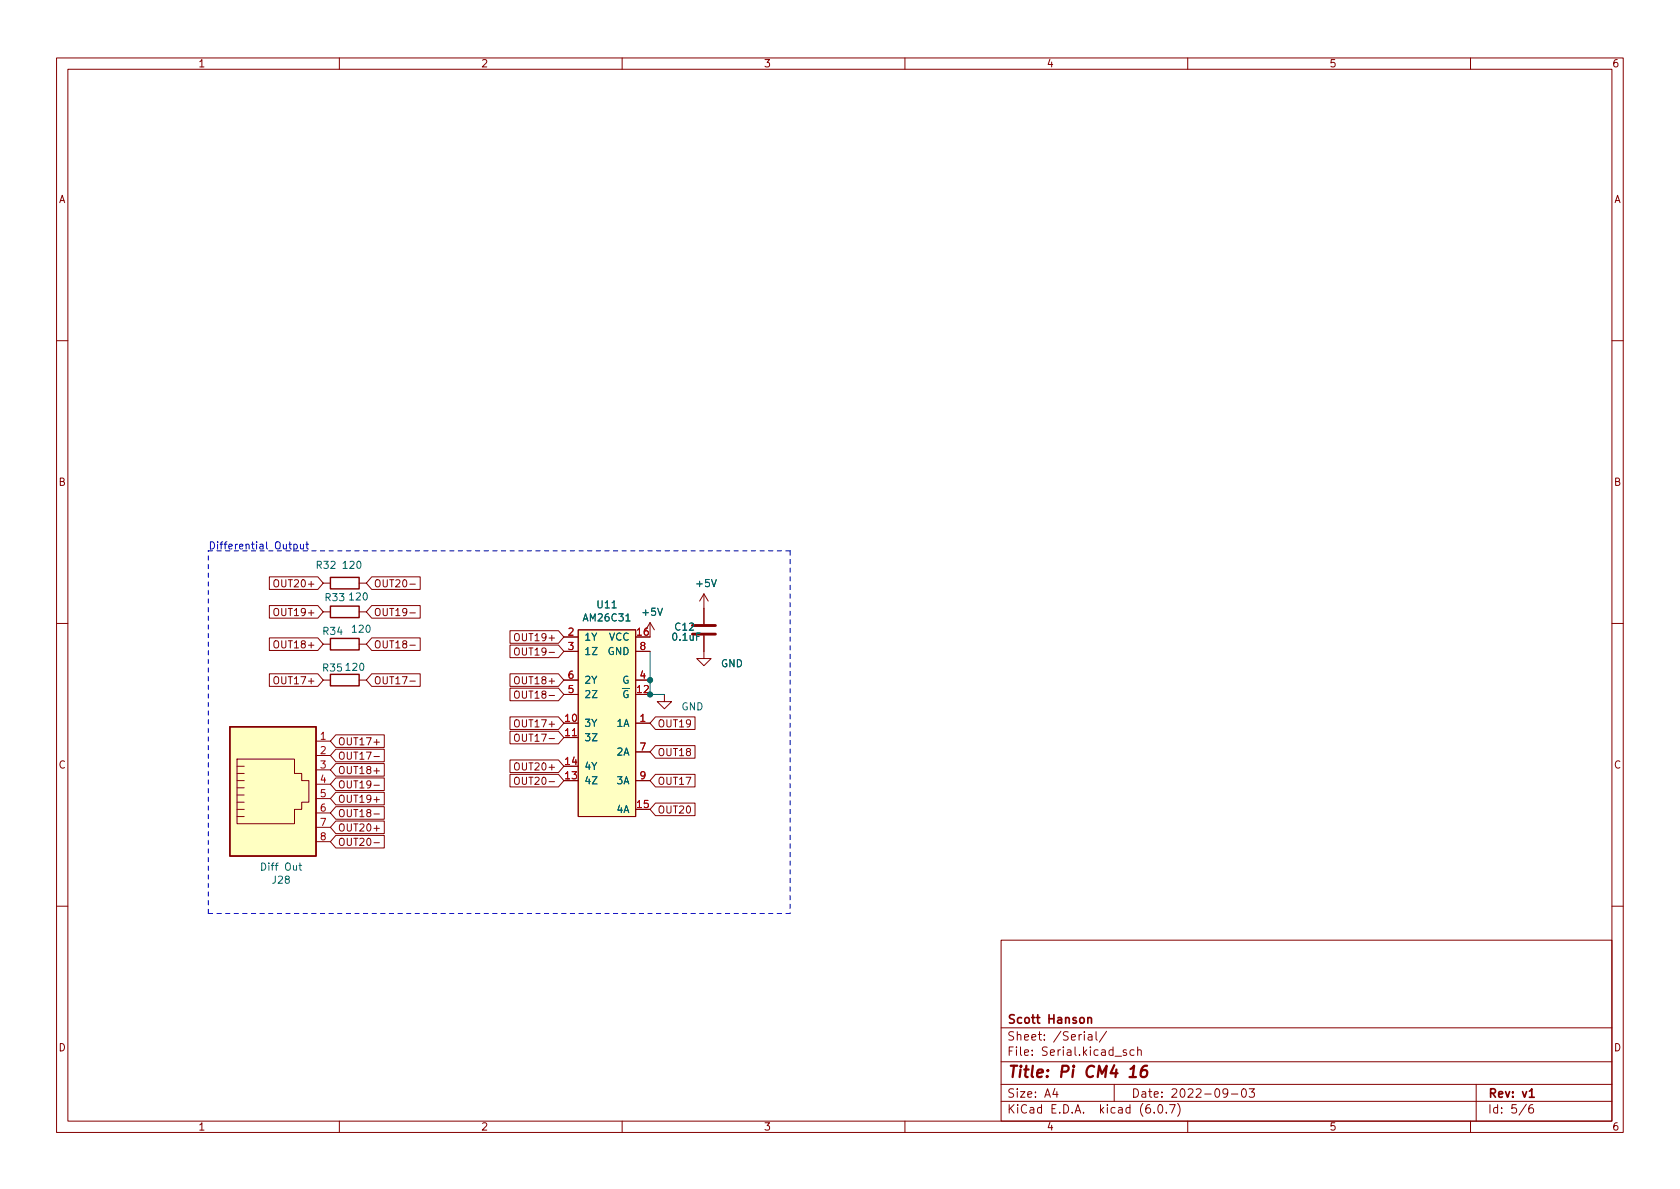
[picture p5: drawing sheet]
<svg xmlns="http://www.w3.org/2000/svg" width="297mm" height="210mm" viewBox="0 0 297 210" stroke-linecap="round" stroke-linejoin="round" font-family="sans-serif">
<g fill="none" stroke="#840000" stroke-width=".18">
<path d="M10 10.2h277v190.1h-277zM12 12.2h273v186.1h-273zM60 10.2v2M110 10.2v2M160 10.2v2M210 10.2v2M260 10.2v2M10 60.2h2M285 60.2h2M10 110.2h2M47.6 112.8h8.6l.9 1.1-.9 1.1h-8.6zM47.6 102h8.6l.9 1.1-.9 1.1h-8.6z"/>
<path d="M47.6 107.1h8.6l.9 1.1-.9 1.1h-8.6zM47.6 119.2h8.6l.9 1.1-.9 1.1h-8.6zM48.5 113.5l.2-.2a.43 .43 0 0 1 .6 .4v.5a.42 .42 0 0 1-.5 .4 .42 .42 0 0 1-.4-.4zM48.5 102.7l.2-.2a.43 .43 0 0 1 .6 .4v.5a.42 .42 0 0 1-.5 .4 .42 .42 0 0 1-.4-.4zM48.5 107.8l.2-.2a.43 .43 0 0 1 .6 .4v.4a.42 .42 0 0 1-.5 .5 .42 .42 0 0 1-.4-.5zM48.5 119.8l.2-.1a.43 .43 0 0 1 .6 .4v.4a.42 .42 0 0 1-.5 .4 .42 .42 0 0 1-.4-.4zM57.1 113.9h1.3M57.1 108.2h1.3M57.1 103.1h1.3M63.5 113.9h1.3M63.5 108.2h1.3M63.5 103.1h1.3"/>
<path d="M65.7 119.2h8.6v2.2h-8.6l-.9-1.1zM65.7 112.8h8.6v2.2h-8.6l-.9-1.1zM65.7 102h8.6v2.2h-8.6l-.9-1.1zM65.7 107.1h8.6v2.2h-8.6l-.9-1.1zM72.5 114.1h.9M72.5 103.3h.9M72.5 108.4h.9M90.2 114.1h8.5l1 1.1-1 1.1h-8.5zM90.2 119.2h8.5l1 1.1-1 1.1h-8.5zM90.2 111.5h8.5l1 1.1-1 1.2h-8.5zM91 114.8l.3-.2a.43 .43 0 0 1 .5 .4v.4a.42 .42 0 0 1-.4 .5 .42 .42 0 0 1-.4-.5zM91 119.8l.3-.1a.43 .43 0 0 1 .5 .4v.4a.42 .42 0 0 1-.4 .4 .42 .42 0 0 1-.4-.4z"/>
<path d="M91 112.2l.3-.2a.43 .43 0 0 1 .5 .5v.4a.42 .42 0 0 1-.4 .4 .42 .42 0 0 1-.4-.4zM99.7 112.6h2.5M99.7 115.2h2.5M102.2 111.4h10.2v33h-10.2zM112.4 115.2h2.5M114.9 110.1l-.7 1.3M114.9 110.1v2.5M114.9 110.1l.8 1.3M124.5 112.4v4.1h1.2l-1.2 1.2-1.3-1.2h1.3M124.5 105v5.4M124.5 105l-.8 1.3M124.5 105l.7 1.3"/>
<path d="M285 110.2h2M41.9 135.5h1.3M41.9 136.8h1.3M41.9 138h1.3M41.9 139.3h1.3M41.9 134.2h10.2v2.6h1.2v1.2h1.3v3.9h-1.3v1.2h-1.2v2.6h-10.2zM55.9 131.1h2.5M55.9 133.6h2.5M55.9 136.1h2.5M55.9 138.7h2.5M57.1 120.3h1.3M59.4 129.9h8.5v2.3h-8.5l-1-1.1z"/>
<path d="M59.4 132.5h8.5v2.2h-8.5l-1-1.1zM59.4 135h8.5v2.2h-8.5l-1-1.1zM59.4 137.6h8.5v2.2h-8.5l-1-1.1zM63.5 120.3h1.3M66.1 131.2h1M66.1 133.8h1M66.1 136.3h1M66.1 138.9h1M72.5 120.4h.9M90.2 134.4h8.5l1 1.1-1 1.1h-8.5zM90.2 136.9h8.5l1 1.1-1 1.2h-8.5zM90.2 129.3h8.5l1 1.1-1 1.1h-8.5z"/>
<path d="M90.2 126.8h8.5l1 1.1-1 1.1h-8.5zM90.2 121.7h8.5l1 1.1-1 1.1h-8.5zM91 135.1l.3-.2a.43 .43 0 0 1 .5 .4v.4a.42 .42 0 0 1-.4 .5 .42 .42 0 0 1-.4-.5zM91 137.6l.3-.2a.43 .43 0 0 1 .5 .5v.4a.42 .42 0 0 1-.4 .4 .42 .42 0 0 1-.4-.4zM91 130l.3-.2a.43 .43 0 0 1 .5 .4v.5a.42 .42 0 0 1-.4 .4 .42 .42 0 0 1-.4-.4zM91 127.5l.3-.2a.43 .43 0 0 1 .5 .4v.4a.42 .42 0 0 1-.4 .5 .42 .42 0 0 1-.4-.5zM91 122.4l.3-.2a.43 .43 0 0 1 .5 .4v.4a.42 .42 0 0 1-.4 .5 .42 .42 0 0 1-.4-.5zM99.7 120.3h2.5M99.7 130.4h2.5M99.7 122.8h2.5M112.4 120.3h2.5M112.4 127.9h2.5"/>
<path d="M112.4 133h2.5M112.4 138h2.5M115.9 131.9h7v2.2h-7l-1-1.1zM115.9 126.8h7v2.2h-7l-1-1.1zM115.9 136.9h7v2.3h-7l-1-1.2zM117.5 122.8v1.3h1.2l-1.2 1.2-1.3-1.2h1.3M41.9 140.6h1.3M41.9 141.9h1.3M41.9 143.1h1.3M41.9 144.4h1.3M55.9 141.2h2.5M55.9 143.8h2.5"/>
<path d="M55.9 146.3h2.5M55.9 148.8h2.5M59.4 142.6h8.5v2.3h-8.5l-1-1.1zM59.4 140.1h8.5v2.2h-8.5l-1-1.1zM59.4 147.7h8.5v2.2h-8.5l-1-1.1zM59.4 145.2h8.5v2.2h-8.5l-1-1.1zM66.1 143.9h1M66.1 141.4h1M66.1 149h1M66.1 146.5h1M115.9 142h7v2.2h-7l-1-1.1zM10 160.2h2"/>
<path d="M177 166.3h108v32h-108zM285 160.2h2M60 198.3v2M110 198.3v2M160 198.3v2M177 194.8h108M177 191.8h108M177 187.8h108M177 181.8h108M186.5 192.5l-.4 1h1M186.9 193v1M192.4 183h.6l.1 .9"/>
<path d="M193.1 183.3l-.5 .1a.29 .29 0 0 0-.2 .2 .29 .29 0 0 0 .2 .3h.5M193.8 182.4v1.3l.2 .2M195.6 182.4l-1.2 1.9M197 191.8v3M199.1 185.7l-.3-.1-.2 .2v.3l.5 .1v.4h-.5M200.5 185.7l-.4-.1-.3 .3v.4l.1 .3h.6M201.1 185.8l.3-.2 .3 .1 .1 .9M201.1 185.1v1.5M204.1 196.7v.1M204.9 195.4l.2-.1a.81 .81 0 0 1 .6 .7 .81 .81 0 0 1-.3 .8h-.2a.81 .81 0 0 1-.6-.6 .81 .81 0 0 1 .3-.8zM206.2 196.7v.1M206.8 195.3h1l-.7 1.5"/>
<path d="M208.2 195.1a1.72 1.72 0 0 1 0 2.3M210 198.3v2M217.1 193.2l-.3 .3h-.3l-.3-.3 .2-.6 .4-.1 .2 .2a.99 .99 0 0 1-.4 1.3h-.2M217.7 193.5h1.2M219.7 192.6l.2-.1a.81 .81 0 0 1 .5 .7 .81 .81 0 0 1-.3 .8h-.1a.81 .81 0 0 1-.6-.6 .81 .81 0 0 1 .3-.8zM220.9 192.5h.9l-.5 .6 .4 .1v.7l-.2 .1h-.4l-.2-.1M260 198.3v2M261 191.8v6.5M269.9 195.3l-1.3 1.9M271 195.3a.6 .6 0 0 0-.7 .7v.5l.1 .3h.5l.2-.1 .1-.5-.2-.2-.4-.1-.3 .3"/>
</g>
<path d="M192.3 179.9v1M192.3 180.1l.3-.2 .3 .1 .1 .9M270.4 193l.4-.5v1.5M270.4 194h.9" fill="none" stroke="#840000" stroke-width=".3"/>
<path d="M199.7 190.5h1.1M199.9 189l.6-.5-.2 2M202.8 188.5a.91 .91 0 0 0-1 .8l-.1 .8 .1 .3a.66 .66 0 0 0 1-.3l.1-.5-.2-.3a.66 .66 0 0 0-1 .3" fill="none" stroke="#840000" stroke-width=".4"/>
<path d="M122.4 112.1h4.1M122.4 110.6h4.1" fill="none" stroke="#840000" stroke-width=".51"/>
<path d="M58.4 112.9h5.1v2h-5.1zM58.4 107.2h5.1v2h-5.1zM58.4 119.2h5.1v2.1h-5.1zM58.4 102.1h5.1v2h-5.1zM40.6 128.5h15.3v22.9h-15.3z" fill="none" stroke="#840000" stroke-width=".25"/>
<g fill="#ffffc2" stroke="#ffffc2" stroke-width=".18">
<path d="M102.2 111.4h10.2v33h-10.2z"/>
<path d="M40.6 128.5h15.3v22.9h-15.3z"/>
</g>
<path d="M52.9 153h.4M53 152.6v1.1l.3 .2" fill="none" stroke="#006464" stroke-width=".18"/>
<path d="M52 96.3l.3-.1 .3 .3-.2 .5h-.4M52 96.2v1.3M53.1 96.2l.1 .8 .3 .1 .2-.1M53.7 96.2v.9M54.1 96.2h.5M54.3 95.8v1.1l.3 .2" fill="none" stroke="#0000c2" stroke-width=".18"/>
<path d="M36.8 97.4h102.9M139.7 97.4v64.1M36.8 161.5v-64.1M139.7 161.5h-102.9" fill="none" stroke="#0000c2" stroke-width=".18" stroke-dasharray=".8 .8"/>
<path d="M114.9 115.2v7.6h2.6" fill="none" stroke="#009600" stroke-width=".18"/>
<g fill="#009600" stroke="#009600" stroke-width=".18">
<circle cx="114.9" cy="120.3" r=".46"/>
<circle cx="114.9" cy="122.8" r=".46"/>
</g>
<text font-size="2.8" fill="#840000" x="178" y="190.6">Title: Pi CM4 16</text>
<g font-size="2.1" fill="#840000">
<text x="178" y="184">Sheet: /Serial/</text>
<text x="178" y="181">Scott Hanson</text>
<text x="178" y="186.7">File: Serial.kicad_sch</text>
<text x="178" y="196.9">KiCad E.D.A. kicad (6.0.7)</text>
<text x="178" y="194.1">Size: A4</text>
<text x="200" y="194.1">Date: 2022-09-03</text>
<text x="263" y="194.1">Rev: v1</text>
<text x="263" y="196.9">Id: 5/6</text>
</g>
<g font-size="1.8" fill="#840000">
<text x="35" y="11.9">1</text>
<text x="85" y="11.9">2</text>
<text x="135" y="11.9">3</text>
<text x="185" y="11.9">4</text>
<text x="235" y="11.9">5</text>
<text x="285" y="11.9">6</text>
<text x="10.3" y="35.9">A</text>
<text x="285.3" y="35.9">A</text>
<text x="10.3" y="85.9">B</text>
<text x="285.3" y="85.9">B</text>
<text x="49.1" y="103.8">OUT20+</text>
<text x="66" y="103.8">OUT20-</text>
<text x="49.1" y="108.9">OUT19+</text>
<text x="66" y="108.9">OUT19-</text>
<text x="91.7" y="113.4">OUT19+</text>
<text x="49.1" y="114.6">OUT18+</text>
<text x="66" y="114.6">OUT18-</text>
<text x="92.1" y="115.9">OUT19-</text>
<text x="49.1" y="121">OUT17+</text>
<text x="66" y="121">OUT17-</text>
<text x="91.7" y="121">OUT18+</text>
<text x="92.1" y="123.5">OUT18-</text>
<text x="59.7" y="131.8">OUT17+</text>
<text x="91.7" y="128.6">OUT17+</text>
<text x="92.1" y="131.1">OUT17-</text>
<text x="116.2" y="128.6">OUT19</text>
<text x="10.3" y="135.9">C</text>
<text x="59.7" y="134.3">OUT17-</text>
<text x="59.7" y="136.9">OUT18+</text>
<text x="91.7" y="136.2">OUT20+</text>
<text x="116.2" y="133.7">OUT18</text>
<text x="285.3" y="135.9">C</text>
<text x="59.7" y="141.9">OUT19+</text>
<text x="59.7" y="139.4">OUT19-</text>
<text x="92.1" y="138.8">OUT20-</text>
<text x="116.2" y="138.8">OUT17</text>
<text x="116.2" y="143.8">OUT20</text>
<text x="59.7" y="144.5">OUT18-</text>
<text x="59.7" y="149.6">OUT20-</text>
<text x="59.7" y="147">OUT20+</text>
<text x="10.3" y="185.9">D</text>
<text x="285.3" y="185.9">D</text>
<text x="35" y="199.9">1</text>
<text x="85" y="199.9">2</text>
<text x="135" y="199.9">3</text>
<text x="185" y="199.9">4</text>
<text x="235" y="199.9">5</text>
<text x="285" y="199.9">6</text>
</g>
<text font-size="1.8" fill="#0000c2" x="36.8" y="97.1">Differential Output</text>
<g font-size="1.8" fill="#006464">
<text x="56" y="100.6">R32</text>
<text x="60.8" y="100.6">120</text>
<text x="57.6" y="106.3">R33</text>
<text x="61.9" y="106.2">120</text>
<text x="105.7" y="107.6">U11</text>
<text x="123.2" y="103.8">+5V</text>
<text x="57.2" y="112.3">R34</text>
<text x="62.4" y="111.9">120</text>
<text x="103.3" y="113.3">1Y</text>
<text x="103.3" y="109.9">AM26C31</text>
<text x="107.6" y="113.3">VCC</text>
<text x="113.7" y="108.9">+5V</text>
<text x="119" y="113.3">0.1uF</text>
<text x="119.4" y="111.5">C12</text>
<text x="57.2" y="118.7">R35</text>
<text x="61.3" y="118.6">120</text>
<text x="103.3" y="115.8">1Z</text>
<text x="107.4" y="115.8">GND</text>
<text x="127.4" y="118">GND</text>
<text x="103.3" y="123.4">2Z</text>
<text x="103.3" y="120.9">2Y</text>
<text x="108.6" y="123.4">~{G}</text>
<text x="110" y="120.9">G</text>
<text x="120.5" y="125.6">GND</text>
<text x="103.3" y="128.5">3Y</text>
<text x="103.3" y="131.1">3Z</text>
<text x="109.1" y="128.5">1A</text>
<text x="103.3" y="136.1">4Y</text>
<text x="109.1" y="133.6">2A</text>
<text x="103.3" y="138.7">4Z</text>
<text x="109.1" y="143.8">4A</text>
<text x="109.1" y="138.7">3A</text>
<text x="46.5" y="153.9">Diff Out</text>
<text x="48.2" y="156.3">J28</text>
</g>
<g font-size="1.8" fill="#a90000">
<text x="100.5" y="112.4">2</text>
<text x="112.7" y="112.4">16</text>
<text x="100.5" y="114.9">3</text>
<text x="113.2" y="114.9">8</text>
<text x="100.5" y="122.5">5</text>
<text x="100.5" y="120">6</text>
<text x="112.7" y="122.5">12</text>
<text x="113.2" y="120">4</text>
<text x="56.7" y="130.8">1</text>
<text x="100" y="127.6">10</text>
<text x="100" y="130.2">11</text>
<text x="113.2" y="127.6">1</text>
<text x="56.7" y="133.3">2</text>
<text x="56.7" y="135.9">3</text>
<text x="100" y="137.8">13</text>
<text x="100" y="135.2">14</text>
<text x="113.2" y="132.7">7</text>
<text x="113.2" y="137.8">9</text>
<text x="56.7" y="138.4">4</text>
<text x="56.7" y="141">5</text>
<text x="56.7" y="143.5">6</text>
<text x="112.7" y="142.9">15</text>
<text x="56.7" y="146">7</text>
<text x="56.7" y="148.6">8</text>
</g>
</svg>
